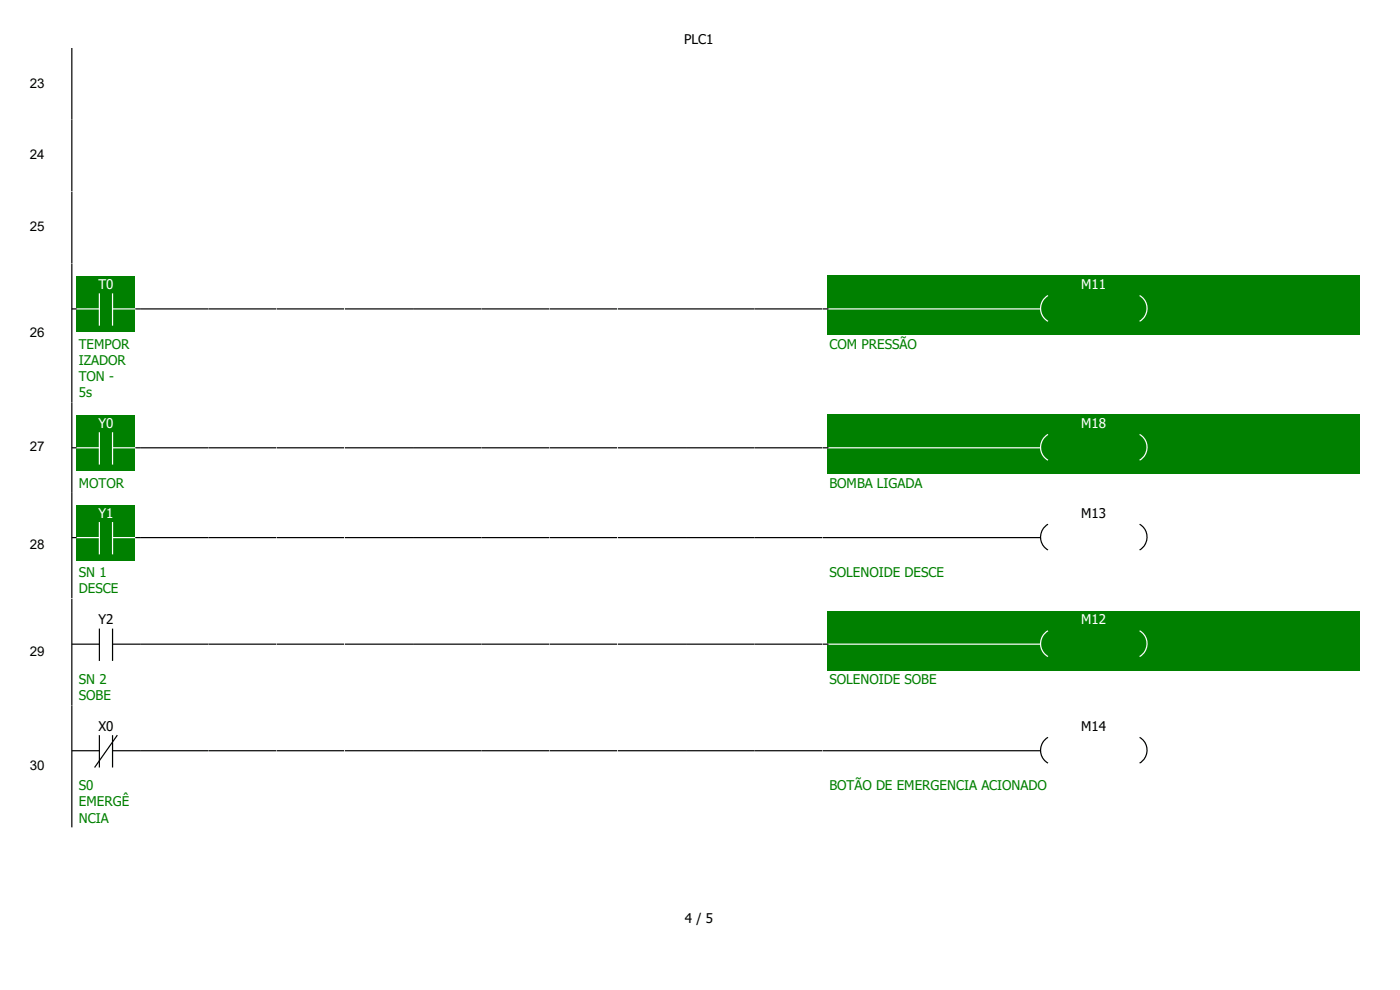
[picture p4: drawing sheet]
<svg xmlns="http://www.w3.org/2000/svg" width="297mm" height="210mm" viewBox="0 0 297 210" stroke-linecap="round" stroke-linejoin="round" font-family="sans-serif">
<path d="M15.2 10.2v15.2" fill="none" stroke="#000" stroke-width=".25"/>
<g fill="#fff">
<path d="M29.7 10.2h144.8v15.2h-144.8z" fill-rule="evenodd"/>
<path d="M174.5 10.2h115.1v15.2h-115.1zM.3 25.4h15.2v15.2h-15.2z" fill-rule="evenodd"/>
</g>
<path d="M15.2 25.4h14.5v15.2h-14.5z" fill="#fff"/>
<path d="M15.2 25.4v15.2" fill="none" stroke="#000" stroke-width=".25"/>
<g fill="#fff">
<path d="M29.7 25.4h144.8v15.2h-144.8z" fill-rule="evenodd"/>
<path d="M174.5 25.4h115.1v15.2h-115.1zM.3 40.6h15.2v15.3h-15.2z" fill-rule="evenodd"/>
</g>
<path d="M15.2 40.6h14.5v15.3h-14.5z" fill="#fff"/>
<path d="M15.2 40.6v15.3" fill="none" stroke="#000" stroke-width=".25"/>
<g fill="#fff">
<path d="M29.7 40.6h144.8v15.3h-144.8z" fill-rule="evenodd"/>
<path d="M174.5 40.6h115.1v15.3h-115.1zM.3 55.9h15.2v29.4h-15.2z" fill-rule="evenodd"/>
</g>
<path d="M15.2 55.9h14.5v29.4h-14.5z" fill="#fff"/>
<path d="M16.3 58.7h12.4v11.7h-12.4z" fill="#008000"/>
<path d="M15.2 65.5h5.9M21.1 62.2v6.9M23.9 65.5h5.8M23.9 62.2v6.9" fill="none" stroke="#fff" stroke-width=".25"/>
<path d="M15.2 55.9v29.4M15.2 65.5h1.1M28.7 65.5h1" fill="none" stroke="#000" stroke-width=".25"/>
<path d="M29.7 55.9h14.5v29.4h-14.5z" fill="#fff"/>
<path d="M29.7 65.5h14.5" fill="none" stroke="#000" stroke-width=".25"/>
<path d="M44.2 55.9h14.5v29.4h-14.5z" fill="#fff"/>
<path d="M44.2 65.5h14.5" fill="none" stroke="#000" stroke-width=".25"/>
<path d="M58.7 55.9h14.5v29.4h-14.5z" fill="#fff"/>
<path d="M58.7 65.5h14.5" fill="none" stroke="#000" stroke-width=".25"/>
<path d="M73.2 55.9h14.4v29.4h-14.4z" fill="#fff"/>
<path d="M73.2 65.5h14.4" fill="none" stroke="#000" stroke-width=".25"/>
<path d="M87.6 55.9h14.5v29.4h-14.5z" fill="#fff"/>
<path d="M87.6 65.5h14.5" fill="none" stroke="#000" stroke-width=".25"/>
<path d="M102.1 55.9h14.5v29.4h-14.5z" fill="#fff"/>
<path d="M102.1 65.5h14.5" fill="none" stroke="#000" stroke-width=".25"/>
<path d="M116.6 55.9h14.5v29.4h-14.5z" fill="#fff"/>
<path d="M116.6 65.5h14.5" fill="none" stroke="#000" stroke-width=".25"/>
<path d="M131.1 55.9h14.4v29.4h-14.4z" fill="#fff"/>
<path d="M131.1 65.5h14.4" fill="none" stroke="#000" stroke-width=".25"/>
<path d="M145.5 55.9h14.5v29.4h-14.5z" fill="#fff"/>
<path d="M145.5 65.5h14.5" fill="none" stroke="#000" stroke-width=".25"/>
<path d="M160 55.9h14.5v29.4h-14.5z" fill="#fff"/>
<path d="M160 65.5h14.5" fill="none" stroke="#000" stroke-width=".25"/>
<path d="M174.5 55.9h115.1v29.4h-115.1z" fill="#fff"/>
<path d="M175.5 58.4h113v12.7h-113z" fill="#008000"/>
<path d="M174.5 65.5h46.2M222.3 62.7a3.2 3.2 0 0 0 0 5.5M241.8 62.7a3.2 3.2 0 0 1 0 5.5" fill="none" stroke="#fff" stroke-width=".25"/>
<path d="M174.5 65.5h1.3" fill="none" stroke="#000" stroke-width=".25"/>
<g fill="#fff">
<path d="M.3 85.3h15.2v19.1h-15.2z"/>
<path d="M15.2 85.3h14.5v19.1h-14.5z"/>
</g>
<path d="M16.3 88.1h12.4v11.7h-12.4z" fill="#008000"/>
<path d="M15.2 95h5.9M21.1 91.7v6.9M23.9 95h5.8M23.9 91.7v6.9" fill="none" stroke="#fff" stroke-width=".25"/>
<path d="M15.2 95h1.1M15.2 85.3v19.1M28.7 95h1" fill="none" stroke="#000" stroke-width=".25"/>
<path d="M29.7 85.3h14.5v19.1h-14.5z" fill="#fff"/>
<path d="M29.7 95h14.5" fill="none" stroke="#000" stroke-width=".25"/>
<path d="M44.2 85.3h14.5v19.1h-14.5z" fill="#fff"/>
<path d="M44.2 95h14.5" fill="none" stroke="#000" stroke-width=".25"/>
<path d="M58.7 85.3h14.5v19.1h-14.5z" fill="#fff"/>
<path d="M58.7 95h14.5" fill="none" stroke="#000" stroke-width=".25"/>
<path d="M73.2 85.3h14.4v19.1h-14.4z" fill="#fff"/>
<path d="M73.2 95h14.4" fill="none" stroke="#000" stroke-width=".25"/>
<path d="M87.6 85.3h14.5v19.1h-14.5z" fill="#fff"/>
<path d="M87.6 95h14.5" fill="none" stroke="#000" stroke-width=".25"/>
<path d="M102.1 85.3h14.5v19.1h-14.5z" fill="#fff"/>
<path d="M102.1 95h14.5" fill="none" stroke="#000" stroke-width=".25"/>
<path d="M116.6 85.3h14.5v19.1h-14.5z" fill="#fff"/>
<path d="M116.6 95h14.5" fill="none" stroke="#000" stroke-width=".25"/>
<path d="M131.1 85.3h14.4v19.1h-14.4z" fill="#fff"/>
<path d="M131.1 95h14.4" fill="none" stroke="#000" stroke-width=".25"/>
<path d="M145.5 85.3h14.5v19.1h-14.5z" fill="#fff"/>
<path d="M145.5 95h14.5" fill="none" stroke="#000" stroke-width=".25"/>
<path d="M160 85.3h14.5v19.1h-14.5z" fill="#fff"/>
<path d="M160 95h14.5" fill="none" stroke="#000" stroke-width=".25"/>
<path d="M174.5 85.3h115.1v19.1h-115.1z" fill="#fff"/>
<path d="M175.5 87.9h113v12.7h-113z" fill="#008000"/>
<path d="M174.5 95h46.2M222.3 92.2a3.2 3.2 0 0 0 0 5.4M241.8 92.2a3.2 3.2 0 0 1 0 5.4" fill="none" stroke="#fff" stroke-width=".25"/>
<path d="M174.5 95h1.3" fill="none" stroke="#000" stroke-width=".25"/>
<g fill="#fff">
<path d="M.3 104.4h15.2v22.6h-15.2z"/>
<path d="M15.2 104.4h14.5v22.6h-14.5z"/>
</g>
<path d="M16.3 107.2h12.4v11.7h-12.4z" fill="#008000"/>
<path d="M15.2 114h5.9M21.1 110.7v6.9M23.9 114h5.8M23.9 110.7v6.9" fill="none" stroke="#fff" stroke-width=".25"/>
<path d="M15.2 114h1.1M15.2 104.4v22.6M28.7 114h1" fill="none" stroke="#000" stroke-width=".25"/>
<path d="M29.7 104.4h14.5v22.6h-14.5z" fill="#fff"/>
<path d="M29.7 114h14.5" fill="none" stroke="#000" stroke-width=".25"/>
<path d="M44.2 104.4h14.5v22.6h-14.5z" fill="#fff"/>
<path d="M44.2 114h14.5" fill="none" stroke="#000" stroke-width=".25"/>
<path d="M58.7 104.4h14.5v22.6h-14.5z" fill="#fff"/>
<path d="M58.7 114h14.5" fill="none" stroke="#000" stroke-width=".25"/>
<path d="M73.2 104.4h14.4v22.6h-14.4z" fill="#fff"/>
<path d="M73.2 114h14.4" fill="none" stroke="#000" stroke-width=".25"/>
<path d="M87.6 104.4h14.5v22.6h-14.5z" fill="#fff"/>
<path d="M87.6 114h14.5" fill="none" stroke="#000" stroke-width=".25"/>
<path d="M102.1 104.4h14.5v22.6h-14.5z" fill="#fff"/>
<path d="M102.1 114h14.5" fill="none" stroke="#000" stroke-width=".25"/>
<path d="M116.6 104.4h14.5v22.6h-14.5z" fill="#fff"/>
<path d="M116.6 114h14.5" fill="none" stroke="#000" stroke-width=".25"/>
<path d="M131.1 104.4h14.4v22.6h-14.4z" fill="#fff"/>
<path d="M131.1 114h14.4" fill="none" stroke="#000" stroke-width=".25"/>
<path d="M145.5 104.4h14.5v22.6h-14.5z" fill="#fff"/>
<path d="M145.5 114h14.5" fill="none" stroke="#000" stroke-width=".25"/>
<path d="M160 104.4h14.5v22.6h-14.5z" fill="#fff"/>
<path d="M160 114h14.5" fill="none" stroke="#000" stroke-width=".25"/>
<path d="M174.5 104.4h115.1v22.6h-115.1z" fill="#fff"/>
<path d="M174.5 114h46.2M222.3 111.2a3.2 3.2 0 0 0 0 5.5M241.8 111.2a3.2 3.2 0 0 1 0 5.5" fill="none" stroke="#000" stroke-width=".25"/>
<g fill="#fff">
<path d="M.3 127h15.2v22.6h-15.2z"/>
<path d="M15.2 127h14.5v22.6h-14.5z"/>
</g>
<path d="M15.2 136.7h5.9M15.2 127v22.6M21.1 133.3v6.9M23.9 136.7h5.8M23.9 133.3v6.9" fill="none" stroke="#000" stroke-width=".25"/>
<path d="M29.7 127h14.5v22.6h-14.5z" fill="#fff"/>
<path d="M29.7 136.7h14.5" fill="none" stroke="#000" stroke-width=".25"/>
<path d="M44.2 127h14.5v22.6h-14.5z" fill="#fff"/>
<path d="M44.2 136.7h14.5" fill="none" stroke="#000" stroke-width=".25"/>
<path d="M58.7 127h14.5v22.6h-14.5z" fill="#fff"/>
<path d="M58.7 136.7h14.5" fill="none" stroke="#000" stroke-width=".25"/>
<path d="M73.2 127h14.4v22.6h-14.4z" fill="#fff"/>
<path d="M73.2 136.7h14.4" fill="none" stroke="#000" stroke-width=".25"/>
<path d="M87.6 127h14.5v22.6h-14.5z" fill="#fff"/>
<path d="M87.6 136.7h14.5" fill="none" stroke="#000" stroke-width=".25"/>
<path d="M102.1 127h14.5v22.6h-14.5z" fill="#fff"/>
<path d="M102.1 136.7h14.5" fill="none" stroke="#000" stroke-width=".25"/>
<path d="M116.6 127h14.5v22.6h-14.5z" fill="#fff"/>
<path d="M116.6 136.7h14.5" fill="none" stroke="#000" stroke-width=".25"/>
<path d="M131.1 127h14.4v22.6h-14.4z" fill="#fff"/>
<path d="M131.1 136.7h14.4" fill="none" stroke="#000" stroke-width=".25"/>
<path d="M145.5 127h14.5v22.6h-14.5z" fill="#fff"/>
<path d="M145.5 136.7h14.5" fill="none" stroke="#000" stroke-width=".25"/>
<path d="M160 127h14.5v22.6h-14.5z" fill="#fff"/>
<path d="M160 136.7h14.5" fill="none" stroke="#000" stroke-width=".25"/>
<path d="M174.5 127h115.1v22.6h-115.1z" fill="#fff"/>
<path d="M175.5 129.5h113v12.7h-113z" fill="#008000"/>
<path d="M174.5 136.7h46.2M222.3 133.8a3.2 3.2 0 0 0 0 5.5M241.8 133.8a3.2 3.2 0 0 1 0 5.5" fill="none" stroke="#fff" stroke-width=".25"/>
<path d="M174.5 136.7h1.3" fill="none" stroke="#000" stroke-width=".25"/>
<g fill="#fff">
<path d="M.3 149.6h15.2v25.9h-15.2z"/>
<path d="M15.2 149.6h14.5v25.9h-14.5z"/>
</g>
<path d="M15.2 159.3h5.9M15.2 149.6v25.9M21.1 156v6.8M23.9 159.3h5.8M23.9 156v6.8M24.9 156l-4.8 6.8" fill="none" stroke="#000" stroke-width=".25"/>
<path d="M29.7 149.6h14.5v25.9h-14.5z" fill="#fff"/>
<path d="M29.7 159.3h14.5" fill="none" stroke="#000" stroke-width=".25"/>
<path d="M44.2 149.6h14.5v25.9h-14.5z" fill="#fff"/>
<path d="M44.2 159.3h14.5" fill="none" stroke="#000" stroke-width=".25"/>
<path d="M58.7 149.6h14.5v25.9h-14.5z" fill="#fff"/>
<path d="M58.7 159.3h14.5" fill="none" stroke="#000" stroke-width=".25"/>
<path d="M73.2 149.6h14.4v25.9h-14.4z" fill="#fff"/>
<path d="M73.2 159.3h14.4" fill="none" stroke="#000" stroke-width=".25"/>
<path d="M87.6 149.6h14.5v25.9h-14.5z" fill="#fff"/>
<path d="M87.6 159.3h14.5" fill="none" stroke="#000" stroke-width=".25"/>
<path d="M102.1 149.6h14.5v25.9h-14.5z" fill="#fff"/>
<path d="M102.1 159.3h14.5" fill="none" stroke="#000" stroke-width=".25"/>
<path d="M116.6 149.6h14.5v25.9h-14.5z" fill="#fff"/>
<path d="M116.6 159.3h14.5" fill="none" stroke="#000" stroke-width=".25"/>
<path d="M131.1 149.6h14.4v25.9h-14.4z" fill="#fff"/>
<path d="M131.1 159.3h14.4" fill="none" stroke="#000" stroke-width=".25"/>
<path d="M145.5 149.6h14.5v25.9h-14.5z" fill="#fff"/>
<path d="M145.5 159.3h14.5" fill="none" stroke="#000" stroke-width=".25"/>
<path d="M160 149.6h14.5v25.9h-14.5z" fill="#fff"/>
<path d="M160 159.3h14.5" fill="none" stroke="#000" stroke-width=".25"/>
<path d="M174.5 149.6h115.1v25.9h-115.1z" fill="#fff"/>
<path d="M174.5 159.3h46.2M222.3 156.4a3.2 3.2 0 0 0 0 5.5M241.8 156.4a3.2 3.2 0 0 1 0 5.5" fill="none" stroke="#000" stroke-width=".25"/>
<g fill="#fff">
<path d="M0 0h296.9v10.2h-296.9z"/>
<path d="M0 179.6h296.9v30.4h-296.9z"/>
</g>
<g font-size="2.8">
<text x="145.2" y="9.2">PLC1</text>
<text x="6.3" y="18.6">23</text>
<text x="6.3" y="33.8">24</text>
<text x="6.3" y="49.1">25</text>
<text x="6.3" y="71.4">26</text>
<text x="6.3" y="95.7">27</text>
<text x="229.4" y="109.8">M13</text>
<text x="6.3" y="116.5">28</text>
<text x="20.9" y="132.4">Y2</text>
<text x="6.3" y="139.1">29</text>
<text x="20.9" y="155">X0</text>
<text x="229.4" y="155">M14</text>
<text x="6.3" y="163.4">30</text>
<text x="145.3" y="195.8">4 / 5</text>
</g>
<g font-size="2.8" fill="#fff">
<text x="20.9" y="61.3">T0</text>
<text x="229.4" y="61.3">M11</text>
<text x="20.9" y="90.8">Y0</text>
<text x="229.4" y="90.8">M18</text>
<text x="20.9" y="109.8">Y1</text>
<text x="229.4" y="132.4">M12</text>
</g>
<g font-size="2.8" fill="#008000">
<text x="16.7" y="74">TEMPOR</text>
<text x="16.7" y="77.3">IZADOR</text>
<text x="176" y="74">COM PRESSÃO</text>
<text x="16.7" y="80.8">TON -</text>
<text x="16.7" y="84.2">5s</text>
<text x="16.7" y="103.4">MOTOR</text>
<text x="176" y="103.4">BOMBA LIGADA</text>
<text x="16.7" y="122.5">SN 1</text>
<text x="16.7" y="125.9">DESCE</text>
<text x="176" y="122.5">SOLENOIDE DESCE</text>
<text x="16.7" y="145.1">SN 2</text>
<text x="16.7" y="148.5">SOBE</text>
<text x="176" y="145.1">SOLENOIDE SOBE</text>
<text x="16.7" y="167.7">S0</text>
<text x="176" y="167.7">BOTÃO DE EMERGENCIA ACIONADO</text>
<text x="16.7" y="171.1">EMERGÊ</text>
<text x="16.7" y="174.5">NCIA</text>
</g>
</svg>
